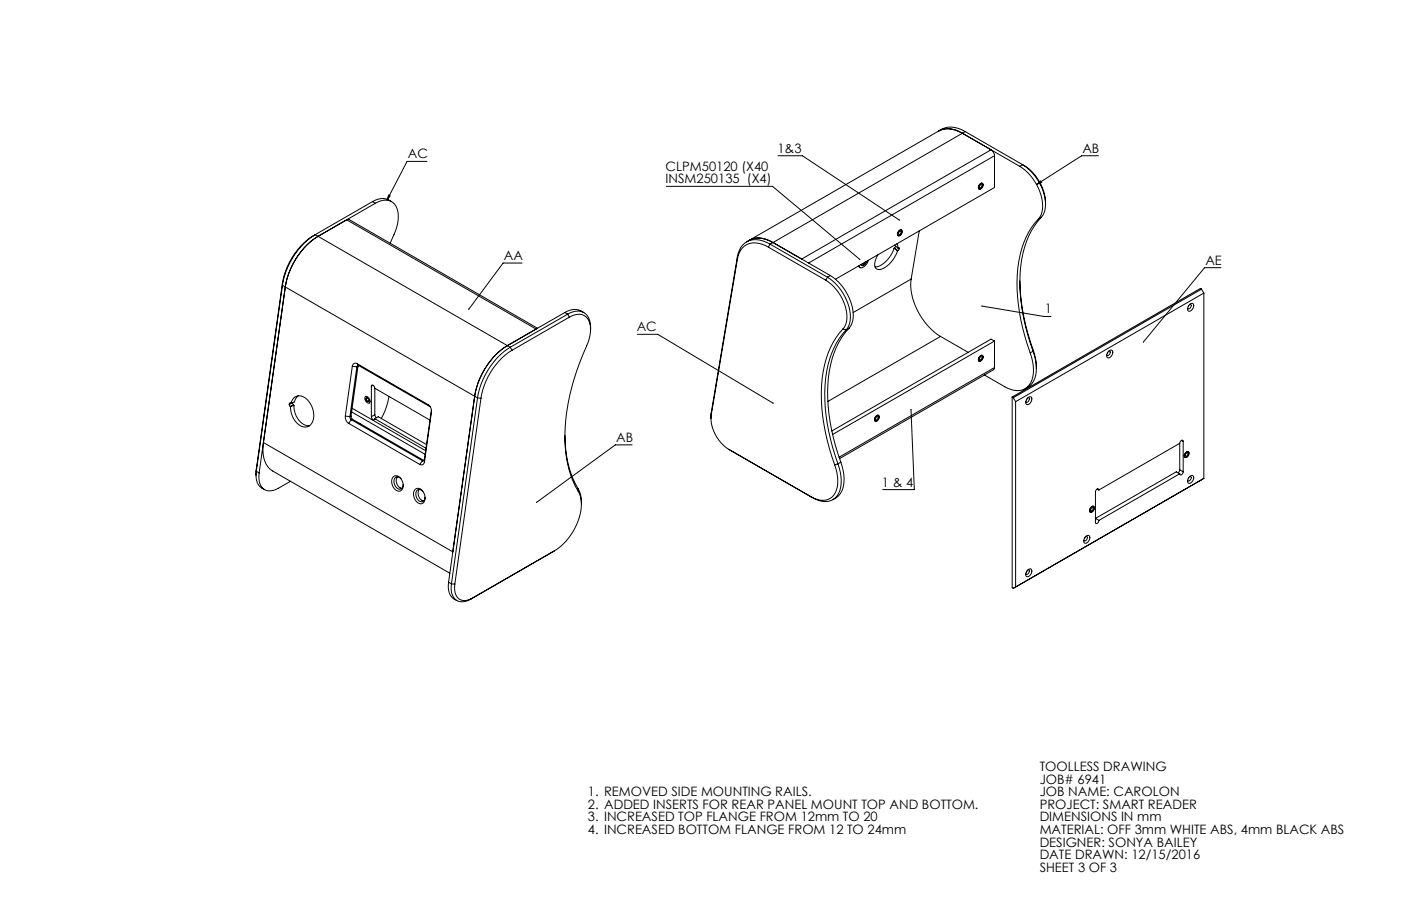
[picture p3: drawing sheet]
<svg xmlns="http://www.w3.org/2000/svg" width="864mm" height="559mm" viewBox="0 0 864 559" stroke-linecap="round" stroke-linejoin="round" font-family="sans-serif">
<g fill="none" stroke="#000" stroke-width=".62">
<path d="M263 100h-12l-12 23M480 96h15l59 40M579 81a14 14 0 0 1 14 1M579 81a14 14 0 0 1 16 0M579 81l-117 67M593 82l36 21M593 82l-117 68M595 81l-2 1M595 81l35 21M613 96l-1-2-1-2-117 68M613 96v20l-98 56M613 96l-115 66"/>
<path d="M677 96h-10l-28 18M411 115h65l54 45M603 116l1 1M604 114l1-1a2 2 0 0 1 1 2 2 2 0 0 1-3 1zM604 114l1-1a1.8 1.8 0 0 1 1 2 1.8 1.8 0 0 1-3 1zM604 114h1a.9 .9 0 0 1 0 1 .9 .9 0 0 1-1 0zM605 113h1M629 103a30 30 0 0 1 13 28l-2 4M630 102a30 30 0 0 1 14 28l-2 4M630 102a29 29 0 0 1 14 24M630 102l-1 1M639 114l2-2h1z"/>
<path d="M230 124a10 10 0 0 1 11 0M230 124l-36 21M230 124l1 1M231 125l-35 21a46 46 0 0 0-20 31M231 125a9 9 0 0 1 10-1 9 9 0 0 1 5 10l-1 6-4 10M240 120v1l-1 2zM640 135a59 59 0 0 0-13 43 130 130 0 0 0 8 40M642 134a59 59 0 0 0-13 43 130 130 0 0 0 8 40M642 134l-2 1M194 145a46 46 0 0 0-20 31M194 145a43 43 0 0 0-20 30M194 145l119 68"/>
<path d="M455 160l-17 96M455 159v1M455 159l-17 96M462 148a14 14 0 0 1 14 2M462 148l-2 1M474 152a12 12 0 0 0-18 4l-1 4M474 152l35 21M475 151a13 13 0 0 0-18 2l-2 6M475 151l35 20M475 151l-1 1M476 150l-1 1M476 150l36 20"/>
<path d="M551 153a16 16 0 0 1-12 12M551 153l2 2M551 153h.1M551 151l3 2M552 152l-1 1M553 150l1 3M553 155a16 16 0 0 1-12 11h-1a7 7 0 0 1 1-9M553 145h1M553 155h.1M554 153h.1M554 142h1a2 2 0 0 1 1 2 2 2 0 0 1-3 1zM554 142h1a1.8 1.8 0 0 1 1 2 1.8 1.8 0 0 1-3 1z"/>
<path d="M554 153l-1 2M554 143h1a.8 .8 0 0 1 0 1 .8 .8 0 0 1-1 0zM555 142h1M567 142l-5 30M174 175v1M174 175l-16 115M174 176l120 69M174 176l-16 115M176 177l-16 115M176 177l-14 96M322 162h-12l-21 29M509 173a28 28 0 0 1 13 26l-2 4"/>
<path d="M510 171a30 30 0 0 1 14 28l-2 4M510 171l-1 2M512 170a30 30 0 0 1 14 28l-3 4M512 170l-2 1M529 164l1 1M533 162l-1 1M534 161l-2 2-1 1v-1M534 161a2.3 2.3 0 0 1-3 2M535 161a5 5 0 0 1-5 4v-1M562 172a39 39 0 0 0 18 36M562 172l-36 21M629 173a129 129 0 0 0 8 43"/>
<path d="M741 178l-116 67M741 178l1 3M741 178h-1l-116 67M753 165h-10l-38 46M348 193a10 10 0 0 1 12 0M348 193l2 1M348 193l-35 20M350 194a9 9 0 0 1 10-1 9 9 0 0 1 4 9v1M350 194l-35 20M350 194l1 2M351 196a8 8 0 0 1 9-1 8 8 0 0 1 4 8l-1 6a156 156 0 0 0-15 59 66 66 0 0 0 8 35M351 196l-35 20"/>
<path d="M605 189l39 6h4M733 188l-1 1M733 188l2-1a2.8 2.8 0 0 1 0 3 2.8 2.8 0 0 1-3 2v-1zM733 188a1.4 1.4 0 0 1 1 2 1.4 1.4 0 0 1-2 0M742 181l-116 67M742 181v114M313 213a46 46 0 0 0-20 31l-16 115M313 213l2 1M315 214a46 46 0 0 0-21 31M315 214l1 2M316 216a43 43 0 0 0-20 30M331 202l-116-67-1 1 116 67-17 10"/>
<path d="M393 206h12l72 43M520 203a59 59 0 0 0-14 44 132 132 0 0 0 9 40M520 203h2M522 203a58 58 0 0 0-14 44 131 131 0 0 0 9 39M523 202a58 58 0 0 0-13 44 129 129 0 0 0 8 39M523 202l-1 1M580 208l17 9M580 208l-70 40M604 220l1-1a2 2 0 0 1 1 3 2 2 0 0 1-3 0zM604 220l1-1a1.8 1.8 0 0 1 1 3 1.8 1.8 0 0 1-3 0zM605 219h1M613 210v17"/>
<path d="M613 210l-100 58M613 210l-2-1-98 57M635 218a20 20 0 0 1-2 21 12 12 0 0 1-14 0l-12-8M637 217a20 20 0 0 1-2 21l-3 2M637 217l-2 1M637 216l1 5 1 6M637 216v1M683 217v1M683 217l2-1a2.8 2.8 0 0 1 0 3 2.8 2.8 0 0 1-2 2l-1-2zM684 216a1.4 1.4 0 0 1 0 2 1.4 1.4 0 0 1-2 1M217 226l-4 31M217 226h3"/>
<path d="M220 226l-4 31M220 224a1.9 1.9 0 0 0-3 2M220 224l44 26M220 224l1 2M221 226h-1M221 226l-5 31M221 225v1M221 226l-1-1v1M221 226l44 25M229 238h1l1 1M229 238v19M230 238h-1"/>
<path d="M231 239l34 20M231 239v17M603 222l1 1M604 220h1a.9 .9 0 0 1 0 1 .9 .9 0 0 1-1 0zM613 227l-1 1-94 55M613 227l-96 55M178 249l1 2M178 249h.1M179 251h.1M179 249h-1M179 249a5 5 0 0 1 5-5 5 5 0 0 1 5 2 11 11 0 0 1 1 17 9 9 0 0 1-10-7l-1-5M179 249v-1l-1 1"/>
<path d="M180 249l1 1M180 249h-2M180 248v1M181 250l-2 1M181 250h.1M181 250a11 11 0 0 0 10 13M184 244l-3 4-2 1M213 257a5 5 0 0 0 2 4M213 257h3M216 257l1 2M216 257h.1M217 259l43 25"/>
<path d="M217 259l-2 2M217 254l45 26M217 252l45 26M217 259h.1M217 259l44 25M225 245a2.3 2.3 0 0 1 3 1 2.3 2.3 0 0 1-1 3l-2-2zM226 244l-1 1M226 246a1 1 0 0 1 1 0 1.1 1.1 0 0 1-1 2zM227 246l-1-1a1 1 0 0 0 0 2 1 1 0 0 0 1 0M228 248v1M229 257l1 2h1v-1M231 256l1 2"/>
<path d="M231 258l32 18M231 258l2-1 30 17M231 256l-2 1M240 244l-2 7-3 7M264 250a5 5 0 0 1 2 4M264 250l1 1M265 251h.1M266 254l-4 31M266 254v-1l-4 30M294 245l2 1M294 245l-16 115M296 246l-16 114"/>
<path d="M438 256a24 24 0 0 0 11 21M438 255v3M438 255v1M539 259l1 1M540 257l1-1a2 2 0 0 1 1 3 2 2 0 0 1-3 0zM540 257l1-1a1.8 1.8 0 0 1 0 3 1.8 1.8 0 0 1-2 0zM540 257h1a.9 .9 0 0 1 0 1 .9 .9 0 0 1-1 0zM541 256h.1M562 253l2 49h-20M624 245v117l1 1 117-68M624 245h1M625 245l1 3"/>
<path d="M626 248v114l116-67M633 246v1M633 246l2-1a2.8 2.8 0 0 1 1 3 2.8 2.8 0 0 1-3 1l-1-2zM634 245a1.4 1.4 0 0 1 0 2 1.4 1.4 0 0 1-2 1M162 273a16 16 0 0 0 6 18l109 63M162 273l117 67M215 261l44 25M222 261v1M348 269a64 64 0 0 0 8 32M390 274h-11l-48 36M449 277l52 30M449 277l1 1"/>
<path d="M727 273l-50 29M727 273v17M728 272h1M729 272h-1l-1 1M729 272v19M731 279l1-1a2 2 0 0 1 1 3 2 2 0 0 1-3 1zM731 279h1a1.8 1.8 0 0 1 0 2 1.8 1.8 0 0 1-2 1zM731 280l1-1a1 1 0 0 1 0 2 .9 .9 0 0 1-1 0zM732 278v1M158 291a9 9 0 0 0 5 11M158 290v3M158 291l2 1"/>
<path d="M158 290v1M160 292a9 9 0 0 0 5 11l5-1 9-5M242 294a4 4 0 0 1 6 4 3 3 0 0 1 0 4 3 3 0 0 1-4 0 6 6 0 0 1-2-8zM245 294a5 5 0 0 0 3 7M247 295a2.4 2.4 0 0 0-3-1 2.4 2.4 0 0 0-1 4 3 3 0 0 0 1 3 3 3 0 0 0 4 0l1-2M260 284l-1 2M261 284h.1M261 284h-1M262 283l-1 1h-1M262 283v2M262 285a1.9 1.9 0 0 1-1 2 1.9 1.9 0 0 1-2-1M515 287a19 19 0 0 1-2 19 11 11 0 0 1-13 0l1 1"/>
<path d="M517 286a20 20 0 0 1-2 21 12 12 0 0 1-14 0M517 286l-2 1M518 285a20 20 0 0 1-1 21l-4 2M518 285l-1 1M727 290l-1 2M727 292l-50 29M727 292l-2-1-50 29 2 1M727 290l2 1M729 291l-1 2-1-1M730 282h1M733 295h-1M733 294l2-1a2.8 2.8 0 0 1 0 3 2.8 2.8 0 0 1-3 2v-1z"/>
<path d="M733 294a1.4 1.4 0 0 1 1 2 1.4 1.4 0 0 1-2 0M256 302a4 4 0 0 1 6 3 3 3 0 0 1 0 4 3 3 0 0 1-5 1 6 6 0 0 1-1-8zM259 302a5 5 0 0 0 2 7M261 303a2.4 2.4 0 0 0-4-1 2.4 2.4 0 0 0-1 3 4 4 0 0 0 5 4l1-2M356 301l2 4v6M356 301v2M356 303a27 27 0 0 1-4 26l-5 6-5 5M672 316h.1M673 313l1-1a2 2 0 0 1 0 3 2 2 0 0 1-2 1zM673 313l1-1a1.8 1.8 0 0 1 0 3 1.8 1.8 0 0 1-2 0zM673 313a.9 .9 0 0 1 1 1 1.1 1.1 0 0 1-2 1zM674 312h.1"/>
<path d="M676 302h1M677 302h-1l-1 1v20h1l1-2M342 340l-51 29M342 340l-52 30M669 332h-1M669 331l2-1a2.8 2.8 0 0 1 0 3 2.8 2.8 0 0 1-3 2v-1zM669 331a1.4 1.4 0 0 1 1 2 1.4 1.4 0 0 1-2 0M277 359a9 9 0 0 0 5 11M277 359l1 1M633 352v1M633 352l2-1a2.8 2.8 0 0 1 1 3 2.8 2.8 0 0 1-3 2l-1-2zM634 351a1.4 1.4 0 0 1 0 2 1.4 1.4 0 0 1-2 1"/>
<path d="M278 360a9 9 0 0 0 6 11h3l3-1M278 360h2M280 360a7 7 0 0 0 7 10l4-1M291 369l-1 1"/>
</g>
<path d="M476 248l1 1zM639 114l2-2h1zM605 188l1 1zM554 135l1 1zM561 252l1 1zM240 120v1l-1 2z" fill="#000"/>
<g font-size="8">
<text x="479" y="94">1&amp;3</text>
<text x="667" y="94">AB</text>
<text x="251" y="98">AC</text>
<text x="410" y="105">CLPM50120 (X40</text>
<text x="410" y="113">INSM250135 (X4)</text>
<text x="311" y="160">AA</text>
<text x="743" y="163">AE</text>
<text x="644" y="193">1</text>
<text x="392" y="204">AC</text>
<text x="380" y="273">AB</text>
<text x="544" y="300">1 &amp; 4</text>
<text x="641" y="476">TOOLLESS DRAWING</text>
<text x="641" y="483">JOB# 6941</text>
<text x="362" y="491">1. REMOVED SIDE MOUNTING RAILS.</text>
<text x="641" y="491">JOB NAME: CAROLON</text>
<text x="362" y="499">2. ADDED INSERTS FOR REAR PANEL MOUNT TOP AND BOTTOM.</text>
<text x="641" y="499">PROJECT: SMART READER</text>
<text x="362" y="507">3. INCREASED TOP FLANGE FROM 12mm TO 20</text>
<text x="641" y="507">DIMENSIONS IN mm</text>
<text x="362" y="514">4. INCREASED BOTTOM FLANGE FROM 12 TO 24mm</text>
<text x="641" y="514">MATERIAL: OFF 3mm WHITE ABS, 4mm BLACK ABS</text>
<text x="641" y="522">DESIGNER: SONYA BAILEY</text>
<text x="641" y="530">DATE DRAWN: 12/15/2016</text>
<text x="641" y="538">SHEET 3 OF 3</text>
</g>
</svg>
